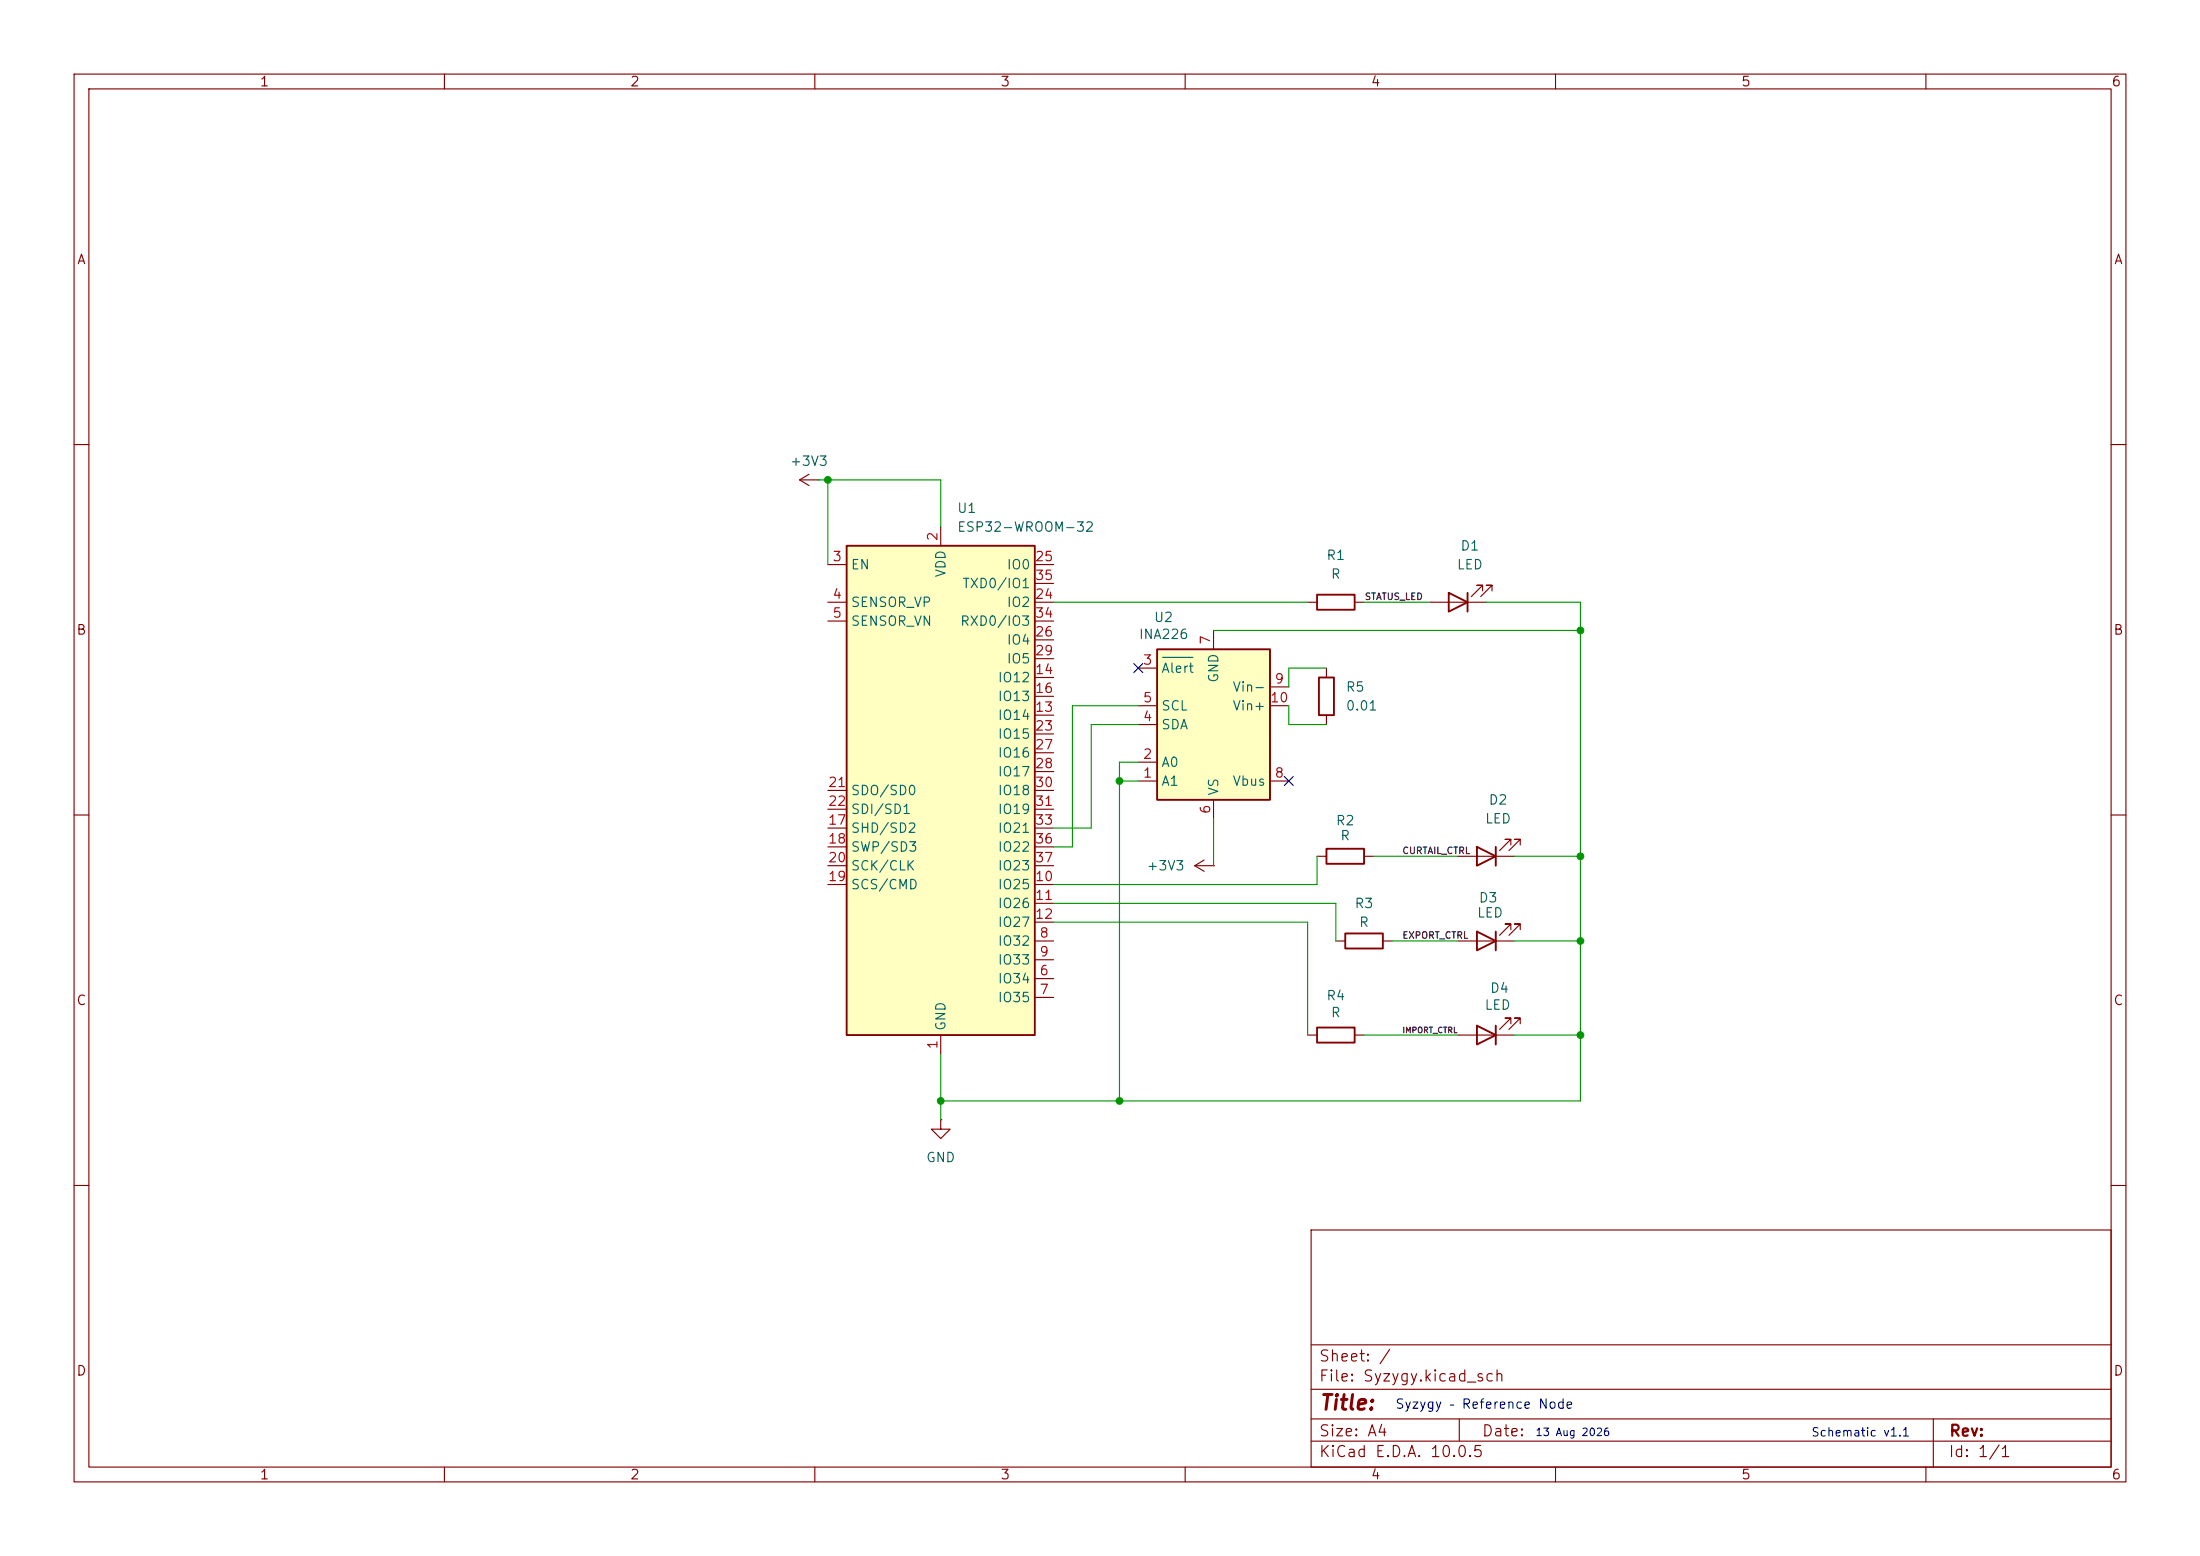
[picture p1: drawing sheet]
<svg xmlns="http://www.w3.org/2000/svg" width="297mm" height="210mm" viewBox="0 0 297 210" stroke-linecap="round" stroke-linejoin="round" font-family="sans-serif">
<g fill="none" stroke="#840000" stroke-width=".15">
<path d="M10 10h277v190h-277zM12 12h273v186h-273zM60 10v2M110 10v2M160 10v2M210 10v2M260 10v2M10 60h2M285 60h2M179.1 90.2v1.2M179.1 96.5v1.3M10 110h2"/>
<path d="M285 110h2M10 160h2M177 166h108v32h-108zM285 160h2M60 198v2M110 198v2M160 198v2M177 194.5h108M177 191.5h108M177 187.5h108M177 181.5h108M197 191.5v3"/>
<path d="M210 198v2M260 198v2M261 191.5v6.5"/>
</g>
<path d="M178.1 91.4h2v5.1h-2z" fill="none" stroke="#840000" stroke-width=".25"/>
<path d="M114.3 73.7h25.4v66h-25.4z" fill="#ffffc2"/>
<path d="M114.3 73.7h25.4v66h-25.4zM177.8 80.3h5.1v2h-5.1zM195.6 80l2.5 1.3-2.5 1.3zM198.1 80v2.6M179.1 114.6h5v2h-5zM199.4 114.3l2.5 1.3-2.5 1.2zM201.9 114.3v2.5M199.4 125.7l2.5 1.3-2.5 1.3zM201.9 125.7v2.6" fill="none" stroke="#840000" stroke-width=".25"/>
<g fill="none" stroke="#840000" stroke-width=".15">
<path d="M107.9 64.8l1.3 .7M107.9 64.8h2.6M109.2 64l-1.3 .8M110.5 64.8h.1M111.8 76.2h2.5M127 71.1v2.6M139.7 76.2h2.5M139.7 78.7h2.5M200.2 79.8v-.8h-.8h.8l-1.6 1.5M201.4 79.8v-.8h-.7h.7l-1.5 1.5M111.8 81.3h2.5M111.8 83.8h2.5"/>
<path d="M139.7 81.3h2.5M139.7 83.8h2.5M139.7 96.5h2.5M139.7 91.4h2.5M139.7 94h2.5M139.7 99.1h2.5M139.7 86.4h2.5M139.7 88.9h2.5M176.5 81.3h1.3M182.9 81.3h1.2M193 81.3h7.7M111.8 119.4h2.5"/>
<path d="M111.8 111.8h2.5M111.8 114.3h2.5M111.8 116.8h2.5M111.8 106.7h2.5M111.8 109.2h2.5M139.7 119.4h2.5M139.7 111.8h2.5M139.7 114.3h2.5M139.7 116.8h2.5M139.7 106.7h2.5M139.7 109.2h2.5M139.7 101.6h2.5"/>
<path d="M139.7 104.1h2.5M177.8 115.6h1.3M184.1 115.6h1.3M196.8 115.6h7.7M204 114v-.7h-.8h.8l-1.6 1.5M205.2 114v-.7h-.7h.7l-1.5 1.5M127 139.7v2.5M139.7 132.1h2.5M139.7 134.6h2.5M139.7 127h2.5M139.7 129.5h2.5M139.7 121.9h2.5"/>
<path d="M139.7 124.5h2.5M196.8 127h7.7M204 125.5v-.8h-.8h.8l-1.6 1.5M205.2 125.5v-.8h-.7h.7l-1.5 1.5"/>
</g>
<path d="M156.2 87.6h15.2v20.4h-15.2z" fill="#ffffc2"/>
<path d="M156.2 87.6h15.2v20.4h-15.2zM177.8 138.7h5.1v2h-5.1zM181.6 126h5.1v2h-5.1zM199.4 138.4l2.5 1.3-2.5 1.3zM201.9 138.4v2.6" fill="none" stroke="#840000" stroke-width=".25"/>
<g fill="none" stroke="#840000" stroke-width=".15">
<path d="M153.7 90.2h2.5M153.7 97.8h2.5M153.7 95.3h2.5M163.8 85.1v2.5M171.4 95.3h2.6M171.4 92.7h2.6M153.7 105.4h2.5M153.7 102.9h2.5M161.3 116.8l1.3 .8M161.3 116.8h2.5M162.6 116.1l-1.3 .7M163.8 116.8h.1"/>
<path d="M163.8 108v2.5M171.4 105.4h2.6M176.5 139.7h1.3M180.3 127h1.3M182.9 139.7h1.2M186.7 127h1.3M196.8 139.7h7.7M204 138.2v-.8h-.8h.8l-1.6 1.5M205.2 138.2v-.8h-.7h.7l-1.5 1.5M127 151.1v1.3h1.3l-1.3 1.3-1.3-1.3h1.3M127 151.1h.1"/>
</g>
<path d="M156.9 88.7h4.1" fill="none" stroke="#006464" stroke-width=".15"/>
<g fill="none" stroke="#009600" stroke-width=".15">
<path d="M110.5 64.8h16.5v6.3M111.8 64.8v11.4M142.2 81.3h34.3M153.7 97.8h-6.4v14h-5.1M153.7 95.3h-8.9v19h-2.6M163.8 85.1h49.6M174 95.3v2.5h5.1M179.1 90.2h-5.1v2.5M184.1 81.3h8.9M200.7 81.3h12.7v67.3h-86.4M151.1 105.4h2.6M153.7 102.9h-2.6v45.7"/>
<path d="M163.8 110.5v6.3M177.8 115.6v3.8h-35.6M185.4 115.6h11.4M204.5 115.6h8.9M142.2 121.9h38.1v5.1M142.2 124.5h34.3v15.2M184.1 139.7h12.7M188 127h8.8M204.5 127h8.9M204.5 139.7h8.9M127 142.2v8.9"/>
</g>
<path d="M153.1 89.6l1.2 1.2M154.3 89.6l-1.2 1.2M173.4 104.8l1.2 1.2M174.6 104.8l-1.2 1.2" fill="none" stroke="#000084" stroke-width=".15"/>
<g fill="#009600" stroke="#009600" stroke-width=".14">
<circle cx="213.4" cy="85.1" r=".46"/>
<circle cx="213.4" cy="115.6" r=".46"/>
<circle cx="213.4" cy="127" r=".46"/>
<circle cx="151.1" cy="105.4" r=".46"/>
<circle cx="111.8" cy="64.8" r=".46"/>
<circle cx="213.4" cy="139.7" r=".46"/>
<circle cx="127" cy="148.6" r=".46"/>
<circle cx="151.1" cy="148.6" r=".46"/>
</g>
<text font-size="2" fill="#840000" x="178" y="190.8">Title:</text>
<g font-size="1.5" fill="#840000">
<text x="178" y="184.1">Sheet: /</text>
<text x="178" y="186.8">File: Syzygy.kicad_sch</text>
<text x="178" y="197">KiCad E.D.A. 10.0.5</text>
<text x="178" y="194.2">Size: A4</text>
<text x="200" y="194.2">Date:</text>
<text x="263" y="197">Id: 1/1</text>
<text x="263" y="194.2">Rev:</text>
</g>
<g font-size="1.3" fill="#840000">
<text x="35" y="12">1</text>
<text x="85" y="12">2</text>
<text x="135" y="12">3</text>
<text x="185" y="12">4</text>
<text x="235" y="12">5</text>
<text x="285" y="12">6</text>
<text x="10.3" y="36">A</text>
<text x="285.3" y="36">A</text>
<text x="10.2" y="86">B</text>
<text x="285.2" y="86">B</text>
<text x="10.2" y="136">C</text>
<text x="285.2" y="136">C</text>
<text x="10.2" y="186">D</text>
<text x="285.2" y="186">D</text>
<text x="35" y="200">1</text>
<text x="85" y="200">2</text>
<text x="135" y="200">3</text>
<text x="185" y="200">4</text>
<text x="235" y="200">5</text>
<text x="285" y="200">6</text>
</g>
<g font-size="1.3" fill="#006464">
<text x="106.6" y="63.2">+3V3</text>
<text x="129.1" y="69.5">U1</text>
<text x="114.8" y="77.2">EN</text>
<text x="129.1" y="72.1">ESP32-WROOM-32</text>
<text x="135.8" y="77.2">IO0</text>
<text x="179" y="75.9">R1</text>
<text x="196.6" y="77.2">LED</text>
<text x="197.1" y="74.6">D1</text>
<text x="114.8" y="82.2">SENSOR_VP</text>
<text x="128" y="78" transform="rotate(-90 128 78)">VDD</text>
<text x="129.8" y="79.7">TXD0/IO1</text>
<text x="135.8" y="82.2">IO2</text>
<text x="179.6" y="78.4">R</text>
<text x="114.8" y="84.8">SENSOR_VN</text>
<text x="129.5" y="84.8">RXD0/IO3</text>
<text x="135.8" y="87.3">IO4</text>
<text x="135.8" y="89.9">IO5</text>
<text x="153.7" y="86.6">INA226</text>
<text x="155.7" y="84.3">U2</text>
<text x="134.6" y="92.4">IO12</text>
<text x="134.6" y="94.9">IO13</text>
<text x="156.7" y="91.1">Alert</text>
<text x="164.8" y="92.2" transform="rotate(-90 164.8 92.2)">GND</text>
<text x="166.3" y="93.7">Vin-</text>
<text x="181.6" y="93.7">R5</text>
<text x="134.6" y="97.5">IO14</text>
<text x="134.6" y="100">IO15</text>
<text x="156.7" y="98.8">SDA</text>
<text x="156.7" y="96.2">SCL</text>
<text x="166.3" y="96.2">Vin+</text>
<text x="181.6" y="96.2">0.01</text>
<text x="114.8" y="107.6">SDO/SD0</text>
<text x="134.6" y="102.6">IO16</text>
<text x="134.6" y="105.1">IO17</text>
<text x="134.6" y="107.6">IO18</text>
<text x="156.7" y="106.4">A1</text>
<text x="156.7" y="103.8">A0</text>
<text x="164.8" y="107.5" transform="rotate(-90 164.8 107.5)">VS</text>
<text x="166.3" y="106.4">Vbus</text>
<text x="114.8" y="112.7">SHD/SD2</text>
<text x="114.8" y="110.2">SDI/SD1</text>
<text x="134.6" y="110.2">IO19</text>
<text x="134.6" y="112.7">IO21</text>
<text x="180.2" y="111.7">R2</text>
<text x="180.8" y="113.7">R</text>
<text x="200.4" y="111.5">LED</text>
<text x="200.9" y="108.9">D2</text>
<text x="114.8" y="115.3">SWP/SD3</text>
<text x="114.8" y="117.8">SCK/CLK</text>
<text x="134.6" y="115.3">IO22</text>
<text x="134.6" y="117.8">IO23</text>
<text x="154.7" y="117.8">+3V3</text>
<text x="114.8" y="120.3">SCS/CMD</text>
<text x="134.6" y="120.3">IO25</text>
<text x="134.6" y="122.9">IO26</text>
<text x="134.6" y="125.4">IO27</text>
<text x="182.8" y="122.9">R3</text>
<text x="183.4" y="125.4">R</text>
<text x="199.3" y="124.2">LED</text>
<text x="199.5" y="122.1">D3</text>
<text x="134.6" y="128">IO32</text>
<text x="134.6" y="130.5">IO33</text>
<text x="134.6" y="133">IO34</text>
<text x="134.6" y="135.6">IO35</text>
<text x="179" y="135.3">R4</text>
<text x="179.6" y="137.6">R</text>
<text x="200.3" y="136.6">LED</text>
<text x="201.1" y="134.3">D4</text>
<text x="128" y="139.2" transform="rotate(-90 128 139.2)">GND</text>
<text x="124.9" y="157.2">GND</text>
</g>
<g font-size="1.3" fill="#a90000">
<text x="112.3" y="76.1">3</text>
<text x="126.9" y="73.1" transform="rotate(-90 126.9 73.1)">2</text>
<text x="139.6" y="76.1">25</text>
<text x="112.3" y="81.1">4</text>
<text x="112.3" y="83.7">5</text>
<text x="139.6" y="81.1">24</text>
<text x="139.6" y="83.7">34</text>
<text x="139.6" y="78.6">35</text>
<text x="139.6" y="86.2">26</text>
<text x="139.6" y="88.8">29</text>
<text x="163.7" y="87.1" transform="rotate(-90 163.7 87.1)">7</text>
<text x="139.6" y="91.3">14</text>
<text x="139.6" y="93.8">16</text>
<text x="154.2" y="90">3</text>
<text x="154.2" y="95.1">5</text>
<text x="171.4" y="95.1">10</text>
<text x="172" y="92.6">9</text>
<text x="139.6" y="96.4">13</text>
<text x="139.6" y="98.9">23</text>
<text x="139.6" y="101.5">27</text>
<text x="154.2" y="97.7">4</text>
<text x="111.7" y="106.5">21</text>
<text x="139.6" y="104">28</text>
<text x="139.6" y="106.5">30</text>
<text x="154.2" y="105.3">1</text>
<text x="154.2" y="102.7">2</text>
<text x="172" y="105.3">8</text>
<text x="111.7" y="111.6">17</text>
<text x="111.7" y="109.1">22</text>
<text x="139.6" y="109.1">31</text>
<text x="139.6" y="111.6">33</text>
<text x="163.7" y="110" transform="rotate(-90 163.7 110)">6</text>
<text x="111.7" y="114.2">18</text>
<text x="111.7" y="119.2">19</text>
<text x="111.7" y="116.7">20</text>
<text x="139.6" y="119.2">10</text>
<text x="139.6" y="114.2">36</text>
<text x="139.6" y="116.7">37</text>
<text x="139.6" y="121.8">11</text>
<text x="139.6" y="124.3">12</text>
<text x="140.2" y="131.9">6</text>
<text x="140.2" y="126.9">8</text>
<text x="140.2" y="129.4">9</text>
<text x="140.2" y="134.5">7</text>
<text x="126.9" y="141.7" transform="rotate(-90 126.9 141.7)">1</text>
</g>
<text font-size="1.3" fill="#0000c2" x="188.3" y="190.5">Syzygy – Reference Node</text>
<text font-size="1.1" fill="#0000c2" x="244.5" y="194.2">Schematic v1.1</text>
<text font-size="1" fill="#0000c2" x="207.2" y="194.1">13 Aug 2026</text>
<g font-size=".9" fill="#0f0f0f">
<text x="184.2" y="81.2">STATUS_LED</text>
<text x="189.2" y="115.5">CURTAIL_CTRL</text>
<text x="189.2" y="126.9">EXPORT_CTRL</text>
</g>
<text font-size=".8" fill="#0f0f0f" x="189.3" y="139.6">IMPORT_CTRL</text>
</svg>
